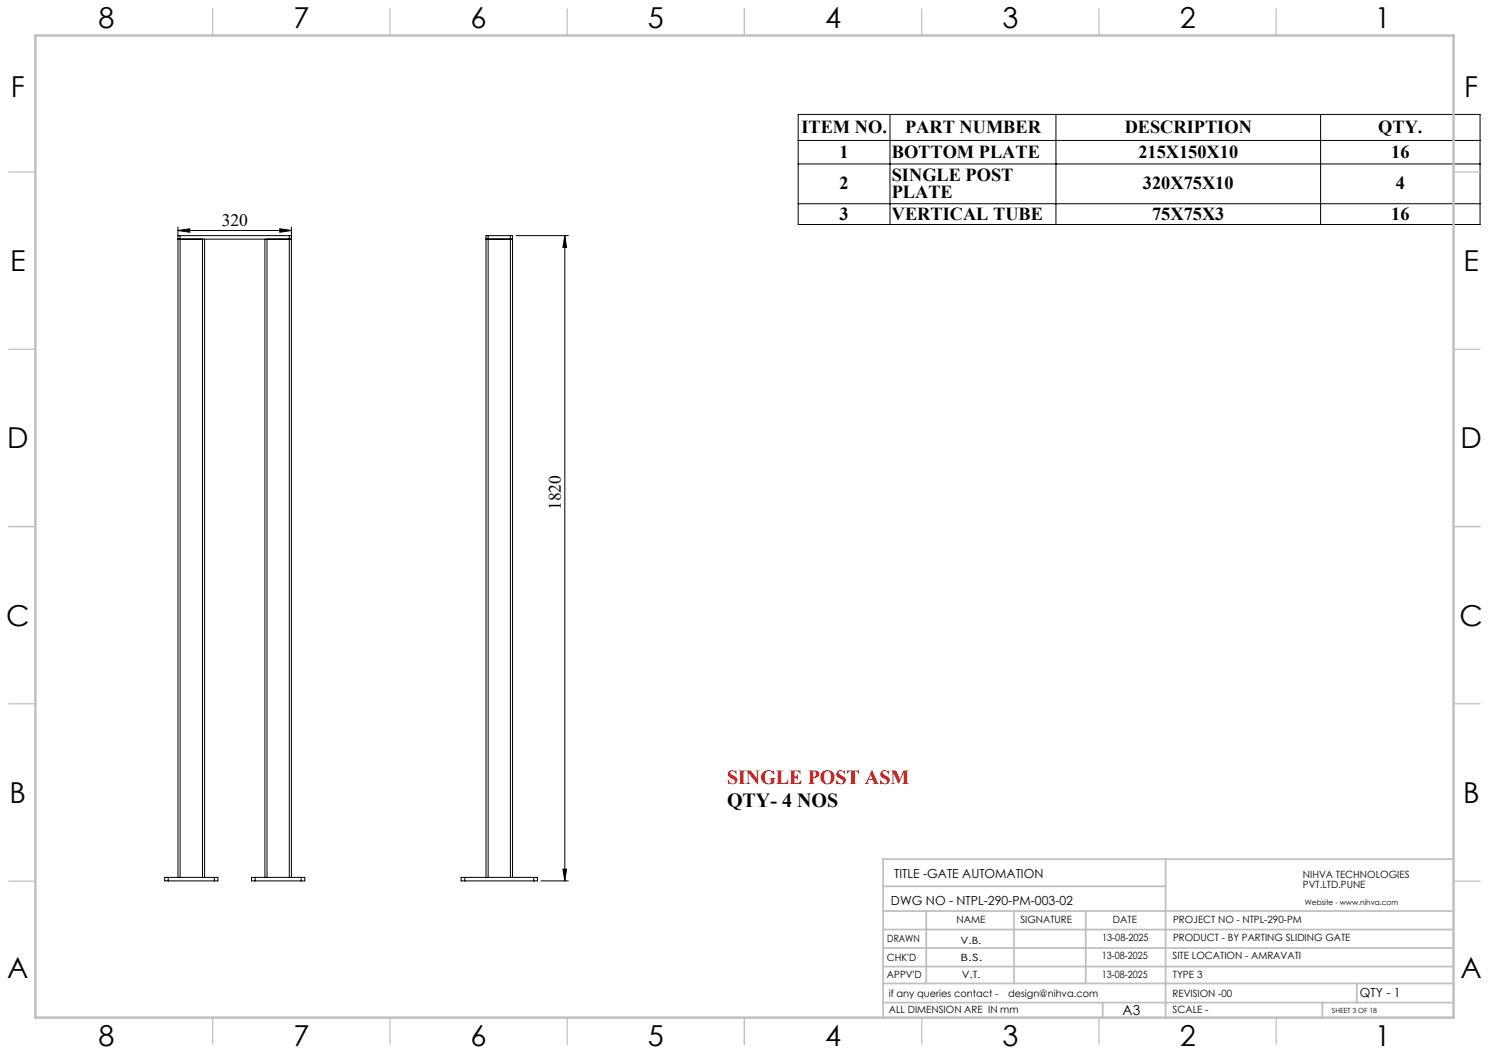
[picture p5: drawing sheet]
<svg xmlns="http://www.w3.org/2000/svg" width="420mm" height="297mm" viewBox="0 0 420 297" stroke-linecap="round" stroke-linejoin="round" font-family="sans-serif">
<g fill="none" stroke="#000" stroke-width=".28">
<path d="M225.1 32.3h192.4v31h-192.4zM225.1 39.6h192.4M251 32.3v31M297.9 32.3v31M372.5 32.3v31M225.1 46.2h192.4M225.1 57.5h192.4M50.2 67.4h31.4M50.2 66.5h.6M50.2 65l3.3-.5v1zM50.2 64v183.5M50.2 65h32"/>
<path d="M50.8 66.5v181M50.8 66.5h30.8M57.1 67.4v180.1M57.7 67.4v180.1M74.7 67.4v180.1M75.3 67.4v180.1M78.9 64.5l3.3 .5-3.3 .5zM81.6 67.4h.6zM81.6 66.5h.6M81.6 66.5v181M82.2 64v183.5M137.1 67.4h.6z"/>
<path d="M137.7 66.5h-.6v181M137.7 67.4h6.3M137.7 66.5h6.3M137.7 66.5v181M144 67.4h.6zM144 66.5h.6v181M144 66.5v181M145.6 66.5h14.7M159.3 66.5l.5 3.3h-1zM159.3 66.5v182M47.4 247.5h-.9v1h.9M47.4 247.5h13.1"/>
<path d="M47.4 248.5h13.1M47.4 247.5v1M60.5 247.5h1v1h-1M60.5 247.5v1M72 247.5h-1.1v1h1.1M72 247.5v1M72 247.5h12.9M72 248.5h12.9M84.9 247.5h1.1v1h-1.1M84.9 247.5v1M131.1 247.5h-1v1h1M131.1 247.5h19.5"/>
<path d="M131.1 248.5h19.5M131.1 247.5v1M150.6 247.5h1v1h-1M150.6 247.5v1M152.6 248.5h7.7M158.8 245.1h1l-.5 3.4z"/>
</g>
<g fill="none" stroke="#c0c0c0" stroke-width=".35">
<path d="M60 2.5v7.5M110 2.5v7.5M160 2.5v7.5M210 2.5v7.5M260 2.5v7.5M310 2.5v7.5M360 2.5v7.5M2.5 48.5h7.5M410 48.5h7.5M2.5 98.5h7.5M410 98.5h7.5M2.5 148.5h7.5"/>
<path d="M410 148.5h7.5M2.5 198.5h7.5M410 198.5h7.5M2.5 248.5h7.5M410 248.5h7.5M60 287v7.5M110 287v7.5M160 287v7.5M210 287v7.5M260 287v7.5M310 287v7.5M360 287v7.5"/>
</g>
<g fill="none" stroke="#c0c0c0" stroke-width=".5">
<path d="M249.1 257h160.9M249.1 250h79.7M261.3 257v20.4M286 257v20.4M306.2 257v20.4M328.8 242.3v44.7M410 242.3h-160.9v44.7M249.1 272.6h160.9M249.1 267.4h160.9M249.1 262.2h160.9M249.1 277.4h160.9M382.7 277.4v5.4"/>
<path d="M249.1 282.8h160.9M311 282.8v4.2M373 282.8v4.2"/>
</g>
<path d="M10 10h400v277h-400z" fill="none" stroke="#c0c0c0" stroke-width=".7"/>
<g fill="#000">
<path d="M50.2 65l3.3-.5v1zM78.9 64.5l3.3 .5-3.3 .5z"/>
<path d="M159.3 66.5l.5 3.3h-1zM158.8 245.1h1l-.5 3.4z"/>
</g>
<g font-size="8.1">
<text x="27.8" y="8">8</text>
<text x="82.8" y="8">7</text>
<text x="132.8" y="8">6</text>
<text x="182.8" y="8">5</text>
<text x="232.8" y="8">4</text>
<text x="282.8" y="8">3</text>
<text x="332.8" y="8">2</text>
<text x="387.8" y="8">1</text>
<text x="3" y="27.2">F</text>
<text x="413" y="27.2">F</text>
<text x="2.8" y="76.5">E</text>
<text x="412.8" y="76.5">E</text>
<text x="2" y="126.5">D</text>
<text x="412" y="126.5">D</text>
<text x="1.7" y="176.5">C</text>
<text x="411.7" y="176.5">C</text>
<text x="2.7" y="226.5">B</text>
<text x="412.7" y="226.5">B</text>
<text x="2" y="275.7">A</text>
<text x="412" y="275.7">A</text>
<text x="27.8" y="295">8</text>
<text x="82.8" y="295">7</text>
<text x="132.8" y="295">6</text>
<text x="182.8" y="295">5</text>
<text x="232.8" y="295">4</text>
<text x="282.8" y="295">3</text>
<text x="332.8" y="295">2</text>
<text x="387.8" y="295">1</text>
</g>
<text font-size="5.6" fill="#f00" x="205.1" y="221.1">SINGLE POST ASM</text>
<text font-size="5.6" x="205.1" y="227.7">QTY- 4 NOS</text>
<g font-size="5.2">
<text x="226.1" y="37.5">ITEM NO.</text>
<text x="255.3" y="37.5">PART NUMBER</text>
<text x="317.2" y="37.5">DESCRIPTION</text>
<text x="388.7" y="37.5">QTY.</text>
<text x="236.8" y="44.5">1</text>
<text x="251.5" y="44.5">BOTTOM PLATE</text>
<text x="321.1" y="44.5">215X150X10</text>
<text x="392.4" y="44.5">16</text>
<text x="236.8" y="53.4">2</text>
<text x="251.5" y="51.1">SINGLE POST</text>
<text x="322.4" y="53.4">320X75X10</text>
<text x="393.7" y="53.4">4</text>
<text x="251.5" y="55.7">PLATE</text>
<text x="236.8" y="61.9">3</text>
<text x="251.5" y="61.9">VERTICAL TUBE</text>
<text x="325" y="61.9">75X75X3</text>
<text x="392.4" y="61.9">16</text>
</g>
<g font-size="4.9">
<text x="62.6" y="63.8">320</text>
<text x="158.1" y="143.9" transform="rotate(-90 158.1 143.9)">1820</text>
</g>
<text font-size="3.9" x="316.7" y="286.4">A3</text>
<g font-size="3.5">
<text x="252.2" y="247.7">TITLE -GATE AUTOMATION</text>
<text x="251.3" y="255.1">DWG NO - NTPL-290-PM-003-02</text>
<text x="383.6" y="281.1">QTY - 1</text>
</g>
<g font-size="2.8">
<text x="367.5" y="247.7">NIHVA TECHNOLOGIES</text>
<text x="367.5" y="250.5">PVT.LTD.PUNE</text>
<text x="269.8" y="260.4">NAME</text>
<text x="287.8" y="260.4">SIGNATURE</text>
<text x="313.9" y="260.5">DATE</text>
<text x="330.9" y="260.5">PROJECT NO - NTPL-290-PM</text>
<text x="250.3" y="265.7">DRAWN</text>
<text x="270.9" y="266.1">V.B.</text>
<text x="310.9" y="265.5">13-08-2025</text>
<text x="330.9" y="265.5">PRODUCT - BY PARTING SLIDING GATE</text>
<text x="250.2" y="271.1">CHK'D</text>
<text x="250.2" y="275.8">APPV'D</text>
<text x="270.9" y="271.1">B.S.</text>
<text x="271.3" y="275.8">V.T.</text>
<text x="310.8" y="270.6">13-08-2025</text>
<text x="310.8" y="275.8">13-08-2025</text>
<text x="330.7" y="270.6">SITE LOCATION - AMRAVATI</text>
<text x="330.8" y="275.8">TYPE 3</text>
<text x="250.7" y="281.1">if any queries contact -</text>
<text x="284.3" y="281.1">design@nihva.com</text>
<text x="330.7" y="281.1">REVISION -00</text>
<text x="250.7" y="285.6">ALL DIMENSION ARE IN mm</text>
<text x="330.7" y="285.6">SCALE -</text>
</g>
<text font-size="2.1" x="368.1" y="255.1">Website - www.nihva.com</text>
<text font-size="2" x="375.7" y="285.6">SHEET 3 OF 18</text>
</svg>
